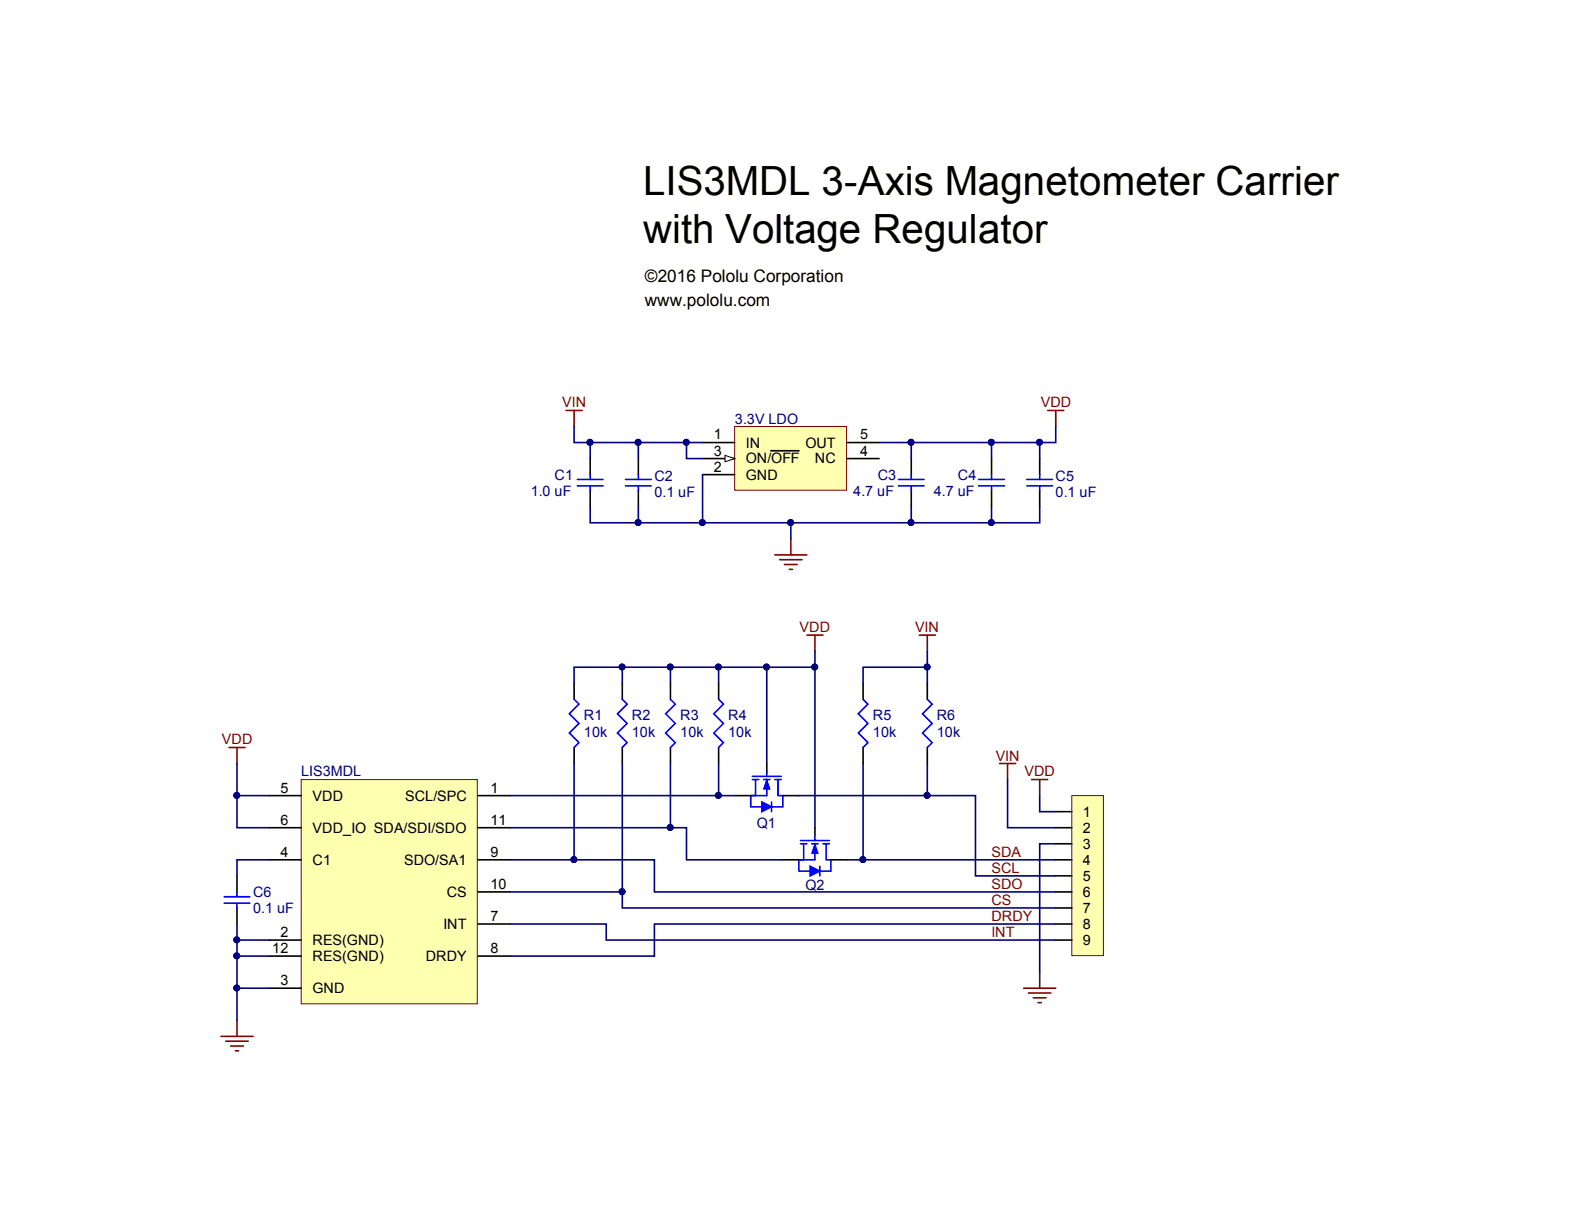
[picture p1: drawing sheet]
<svg xmlns="http://www.w3.org/2000/svg" width="279mm" height="216mm" viewBox="0 0 279 216" stroke-linecap="round" stroke-linejoin="round" font-family="sans-serif">
<path d="M53.1 137.5h31.1v39.6h-31.1z" fill="#ffffb0" stroke="#800000" stroke-width=".18"/>
<path d="M47.5 146h5.6M47.5 140.3h5.6M47.5 151.7h5.6M84.3 146h5.6M84.3 140.3h5.6M84.3 151.7h5.6M84.3 157.3h5.6M47.5 174.3h5.6M47.5 165.8h5.6M47.5 168.6h5.6M84.3 163h5.6M84.3 168.6h5.6" fill="none" stroke="#000" stroke-width=".28"/>
<path d="M189.1 140.3h5.5v28.3h-5.5z" fill="#ffffb0" stroke="#800000" stroke-width=".18"/>
<path d="M186.2 143.2h2.9M186.2 146h2.9M186.2 151.7h2.9M186.2 148.8h2.9M186.2 154.5h2.9M186.2 157.3h2.9M186.2 160.2h2.9M186.2 163h2.9M186.2 165.8h2.9" fill="none" stroke="#000" stroke-width=".28"/>
<path d="M129.6 75.2h19.7v11.3h-19.7z" fill="#ffffb0" stroke="#800000" stroke-width=".18"/>
<path d="M123.9 78.1h5.7M123.9 80.9h5.7" fill="none" stroke="#000" stroke-width=".28"/>
<path d="M127.9 80.3l1.7 .6-1.7 .6z" fill="#fff"/>
<path d="M127.9 80.3l1.7 .6-1.7 .6z" fill="none" stroke="#000" stroke-width=".18"/>
<g fill="none" stroke="#000" stroke-width=".28">
<path d="M136 79.5h4.9M149.4 78.1h5.7M104.1 80.9v2.8M104.1 86.6v2.8M112.6 80.9v2.8M112.6 86.6v2.8M123.9 83.7h5.7M149.4 80.9h5.7M160.7 80.9v2.8M160.7 86.6v2.8M174.9 80.9v2.8M174.9 86.6v2.8"/>
<path d="M183.4 80.9v2.8M183.4 86.6v2.8M101.3 120.5v2.9M101.3 131.8v2.9M109.8 120.5v2.9M109.8 131.8v2.9M118.3 120.5v2.9M118.3 131.8v2.9M126.8 120.5v2.9M126.8 131.8v2.9M135.2 134.7v1.4M152.2 120.5v2.9"/>
<path d="M152.2 131.8v2.9M163.6 120.5v2.9M163.6 131.8v2.9M41.8 154.5v2.8M41.8 160.2v2.8"/>
</g>
<g fill="none" stroke="#00f" stroke-width=".28">
<path d="M101.8 84.6h4.6M101.8 85.7h4.6M104.1 83.7v.9M104.1 85.7v.9M110.3 84.6h4.6M110.3 85.7h4.6M112.6 83.7v.9M112.6 85.7v.9M158.5 84.6h4.5M158.5 85.7h4.5M160.7 83.7v.9M160.7 85.7v.9"/>
<path d="M172.6 84.6h4.6M172.6 85.7h4.6M174.9 83.7v.9M174.9 85.7v.9M181.1 84.6h4.6M181.1 85.7h4.6M183.4 83.7v.9M183.4 85.7v.9M101.3 123.4l.8 .8-1.7 1.7 1.7 1.7-1.7 1.7 1.7 1.7-.8 .8M109.8 123.4l.8 .8-1.7 1.7 1.7 1.7-1.7 1.7 1.7 1.7-.8 .8M118.3 123.4l.8 .8-1.7 1.7 1.7 1.7-1.7 1.7 1.7 1.7-.8 .8M126.8 123.4l.8 .8-1.7 1.7 1.7 1.7-1.7 1.7 1.7 1.7-.8 .8"/>
<path d="M132.7 136.9h5.1M132.7 137.5h1.1M133.3 137.5v2.8M134.7 137.5h1.1M135.2 136.1v.8M135.2 137.5v2.8M136.7 137.5h1.1M137.2 137.5v2.8h.9M152.2 123.4l.9 .8-1.7 1.7 1.7 1.7-1.7 1.7 1.7 1.7-.9 .8M163.6 123.4l.8 .8-1.7 1.7 1.7 1.7-1.7 1.7 1.7 1.7-.8 .8M39.5 158.2h4.6M39.5 159.3h4.6"/>
<path d="M41.8 157.3v.9M41.8 159.3v.9"/>
</g>
<g fill="none" stroke="#800000" stroke-width=".28">
<path d="M99.9 72.4h2.8M101.3 72.4v2.8M184.8 72.4h2.8M186.2 72.4v2.8M136.7 97.9h5.6M137.5 98.7h4M138.4 99.6h2.2M139.5 95v2.9M139.2 100.4h.6M142.3 112h2.9M143.7 112v2.9M162.2 112h2.8"/>
<path d="M163.6 112v2.9M40.4 131.8h2.8M41.8 131.8v2.9M176.3 134.7h2.8M177.7 134.7v2.8M182 137.5h2.8M183.4 137.5v2.8M41.8 180v2.8M180.6 174.3h5.6M181.4 175.2h4M182.3 176h2.2M183.1 176.9h.6"/>
<path d="M183.4 171.5v2.8M39 182.8h5.6M39.8 183.6h4M40.7 184.5h2.2M41.5 185.3h.6"/>
</g>
<g fill="none" stroke="#000080" stroke-width=".28">
<path d="M101.3 75.2v2.9h22.6M104.1 78.1v2.8M112.6 78.1v2.8M121.1 78.1v2.8h2.8M160.7 78.1v2.8M174.9 78.1v2.8M183.4 78.1v2.8M186.2 75.2v2.9h-31.1M104.1 89.4v2.8h79.3v-2.8M112.6 89.4v2.8M123.9 83.7v8.5M139.5 92.2v2.8"/>
<path d="M160.7 89.4v2.8M174.9 89.4v2.8M41.8 134.7v5.6h5.7M152.2 134.7v17h34M177.7 137.5v8.5h8.5M41.8 140.3v5.7h5.7M47.5 151.7h-5.7v2.8M183.4 140.3v2.9h2.8M186.2 148.8h-2.8v22.7M41.8 163v17M41.8 174.3h5.7M41.8 165.8h5.7"/>
<path d="M41.8 168.6h5.7"/>
</g>
<g fill="#000080" stroke="#000080" stroke-width=".18">
<circle cx="104.1" cy="78" r=".52"/>
<circle cx="112.6" cy="78" r=".52"/>
<circle cx="121" cy="78" r=".52"/>
<circle cx="112.6" cy="92.2" r=".52"/>
<circle cx="123.9" cy="92.2" r=".52"/>
<circle cx="139.5" cy="92.2" r=".52"/>
<circle cx="160.7" cy="92.2" r=".52"/>
<circle cx="174.9" cy="92.2" r=".52"/>
<circle cx="174.9" cy="78" r=".52"/>
<circle cx="183.3" cy="78" r=".52"/>
<circle cx="160.7" cy="78" r=".52"/>
<circle cx="152.2" cy="151.6" r=".52"/>
<circle cx="41.8" cy="174.3" r=".52"/>
<circle cx="41.8" cy="140.3" r=".52"/>
<circle cx="41.8" cy="165.8" r=".52"/>
<circle cx="41.8" cy="168.6" r=".52"/>
</g>
<path d="M135.2 137.5l.6 1.7h-1.1z" fill="#00f"/>
<path d="M135.2 137.5l.6 1.7h-1.1z" fill="none" stroke="#00f" stroke-width=".18"/>
<path d="M132.4 140.3h2.8" fill="none" stroke="#00f" stroke-width=".28"/>
<path d="M134.4 141.5l1.7 .8-1.7 .9z" fill="#00f"/>
<path d="M132.4 140.3v2h2M134.4 141.5l1.7 .8-1.7 .9zM136.1 141.5v1.7M138.1 140.3v2h-2M141.2 148.3h5.1M141.2 148.8h1.1M141.8 148.8v2.9M143.2 148.8h1.1M143.7 147.4v.9M143.7 148.8v2.9M145.2 148.8h1.1M145.7 148.8v2.9h.9" fill="none" stroke="#00f" stroke-width=".28"/>
<path d="M129.6 140.3h2.8M138.1 140.3h2.8M143.7 146v1.4" fill="none" stroke="#000" stroke-width=".28"/>
<path d="M143.7 148.8l.6 1.7h-1.1z" fill="#00f"/>
<path d="M143.7 148.8l.6 1.7h-1.1z" fill="none" stroke="#00f" stroke-width=".18"/>
<path d="M140.9 151.7h2.8" fill="none" stroke="#00f" stroke-width=".28"/>
<path d="M142.9 152.8l1.7 .8-1.7 .9z" fill="#00f"/>
<path d="M140.9 151.7v1.9h2M142.9 152.8l1.7 .8-1.7 .9zM144.6 152.8v1.7M146.6 151.7v1.9h-2" fill="none" stroke="#00f" stroke-width=".28"/>
<path d="M138.1 151.7h2.8M146.6 151.7h2.8" fill="none" stroke="#000" stroke-width=".28"/>
<g fill="none" stroke="#000080" stroke-width=".28">
<path d="M109.8 117.7v2.8M118.3 117.7v2.8M126.8 117.7h16.9v28.3M135.2 117.7v17M143.7 114.9v2.8M163.6 114.9v2.8h-11.4v2.8M163.6 117.7v2.8M101.3 134.7v17h-11.4M101.3 120.5v-2.8h25.5v2.8M109.8 134.7v22.6h-19.9M118.3 134.7v11.3M126.8 134.7v5.6"/>
<path d="M163.6 134.7v5.6M89.9 146h31.2v5.7h17M89.9 140.3h39.7M101.3 151.7h14.1v5.6h70.8M109.8 157.3v2.9h76.4M140.9 140.3h31.2v14.2h14.1M149.4 151.7h2.8M89.9 163h17v2.8h79.3M186.2 163h-70.8v5.6h-25.5"/>
</g>
<g fill="#000080" stroke="#000080" stroke-width=".18">
<circle cx="101.2" cy="151.6" r=".52"/>
<circle cx="109.7" cy="157.3" r=".52"/>
<circle cx="109.7" cy="117.6" r=".52"/>
<circle cx="118.2" cy="146" r=".52"/>
<circle cx="118.2" cy="117.6" r=".52"/>
<circle cx="126.7" cy="140.3" r=".52"/>
<circle cx="163.5" cy="140.3" r=".52"/>
<circle cx="126.7" cy="117.6" r=".52"/>
<circle cx="143.7" cy="117.6" r=".52"/>
<circle cx="163.5" cy="117.6" r=".52"/>
<circle cx="152.2" cy="151.6" r=".52"/>
<circle cx="135.2" cy="117.6" r=".52"/>
</g>
<g font-size="7.1">
<text x="113.5" y="34.4">LIS3MDL 3-Axis Magnetometer Carrier</text>
<text x="113.5" y="42.9">with Voltage Regulator</text>
</g>
<g font-size="3">
<text x="113.7" y="49.7">©2016 Pololu Corporation</text>
<text x="113.7" y="53.9">www.pololu.com</text>
</g>
<g font-size="2.5" fill="#800000">
<text x="99.2" y="71.9">VIN</text>
<text x="183.6" y="71.9">VDD</text>
<text x="141" y="111.5">VDD</text>
<text x="161.4" y="111.5">VIN</text>
<text x="39.2" y="131.3">VDD</text>
<text x="175.6" y="134.1">VIN</text>
<text x="180.7" y="136.9">VDD</text>
<text x="174.9" y="151.1">SDA</text>
<text x="174.9" y="153.9">SCL</text>
<text x="174.9" y="156.8">SDO</text>
<text x="174.9" y="159.6">CS</text>
<text x="174.9" y="165.3">INT</text>
<text x="174.9" y="162.5">DRDY</text>
</g>
<g font-size="2.5">
<text x="125.9" y="77.5">1</text>
<text x="151.7" y="77.5">5</text>
<text x="125.9" y="80.4">3</text>
<text x="125.9" y="83.2">2</text>
<text x="131.6" y="79">IN</text>
<text x="131.6" y="81.7">ON/OFF</text>
<text x="142.1" y="79">OUT</text>
<text x="143.7" y="81.7">NC</text>
<text x="151.7" y="80.4">4</text>
<text x="131.6" y="84.6">GND</text>
<text x="49.5" y="139.8">5</text>
<text x="55.1" y="141.2">VDD</text>
<text x="71.5" y="141.2">SCL/SPC</text>
<text x="86.5" y="139.8">1</text>
<text x="49.5" y="145.5">6</text>
<text x="55.1" y="146.9">VDD_IO SDA/SDI/SDO</text>
<text x="86.5" y="145.5">11</text>
<text x="191" y="144">1</text>
<text x="191" y="146.9">2</text>
<text x="191" y="149.7">3</text>
<text x="49.5" y="151.1">4</text>
<text x="55.1" y="152.6">C1</text>
<text x="71.3" y="152.6">SDO/SA1</text>
<text x="86.5" y="151.1">9</text>
<text x="191" y="152.6">4</text>
<text x="191" y="155.4">5</text>
<text x="78.8" y="158.2">CS</text>
<text x="86.5" y="156.8">10</text>
<text x="191" y="158.2">6</text>
<text x="191" y="161">7</text>
<text x="49.5" y="165.3">2</text>
<text x="55.1" y="166.7">RES(GND)</text>
<text x="78.2" y="163.9">INT</text>
<text x="86.5" y="162.5">7</text>
<text x="191" y="163.9">8</text>
<text x="191" y="166.7">9</text>
<text x="48" y="168.1">12</text>
<text x="49.5" y="173.8">3</text>
<text x="55.1" y="169.6">RES(GND)</text>
<text x="75.1" y="169.6">DRDY</text>
<text x="86.5" y="168.1">8</text>
<text x="55.1" y="175.2">GND</text>
</g>
<g font-size="2.5" fill="#000080">
<text x="129.6" y="74.7">3.3V LDO</text>
<text x="93.6" y="87.4">1.0 uF</text>
<text x="97.8" y="84.6">C1</text>
<text x="115.4" y="87.7">0.1 uF</text>
<text x="115.4" y="84.9">C2</text>
<text x="150.5" y="87.4">4.7 uF</text>
<text x="154.8" y="84.6">C3</text>
<text x="164.7" y="87.4">4.7 uF</text>
<text x="168.9" y="84.6">C4</text>
<text x="186.2" y="87.7">0.1 uF</text>
<text x="186.2" y="84.9">C5</text>
<text x="103" y="129.9">10k</text>
<text x="103" y="127">R1</text>
<text x="111.4" y="129.9">10k</text>
<text x="111.4" y="127">R2</text>
<text x="120" y="129.9">10k</text>
<text x="120" y="127">R3</text>
<text x="128.4" y="129.9">10k</text>
<text x="128.4" y="127">R4</text>
<text x="154" y="129.9">10k</text>
<text x="154" y="127">R5</text>
<text x="165.2" y="129.9">10k</text>
<text x="165.2" y="127">R6</text>
<text x="53.1" y="136.9">LIS3MDL</text>
<text x="133.5" y="146.1">Q1</text>
<text x="44.6" y="161">0.1 uF</text>
<text x="44.6" y="158.2">C6</text>
<text x="142.1" y="157.1">Q2</text>
</g>
</svg>
